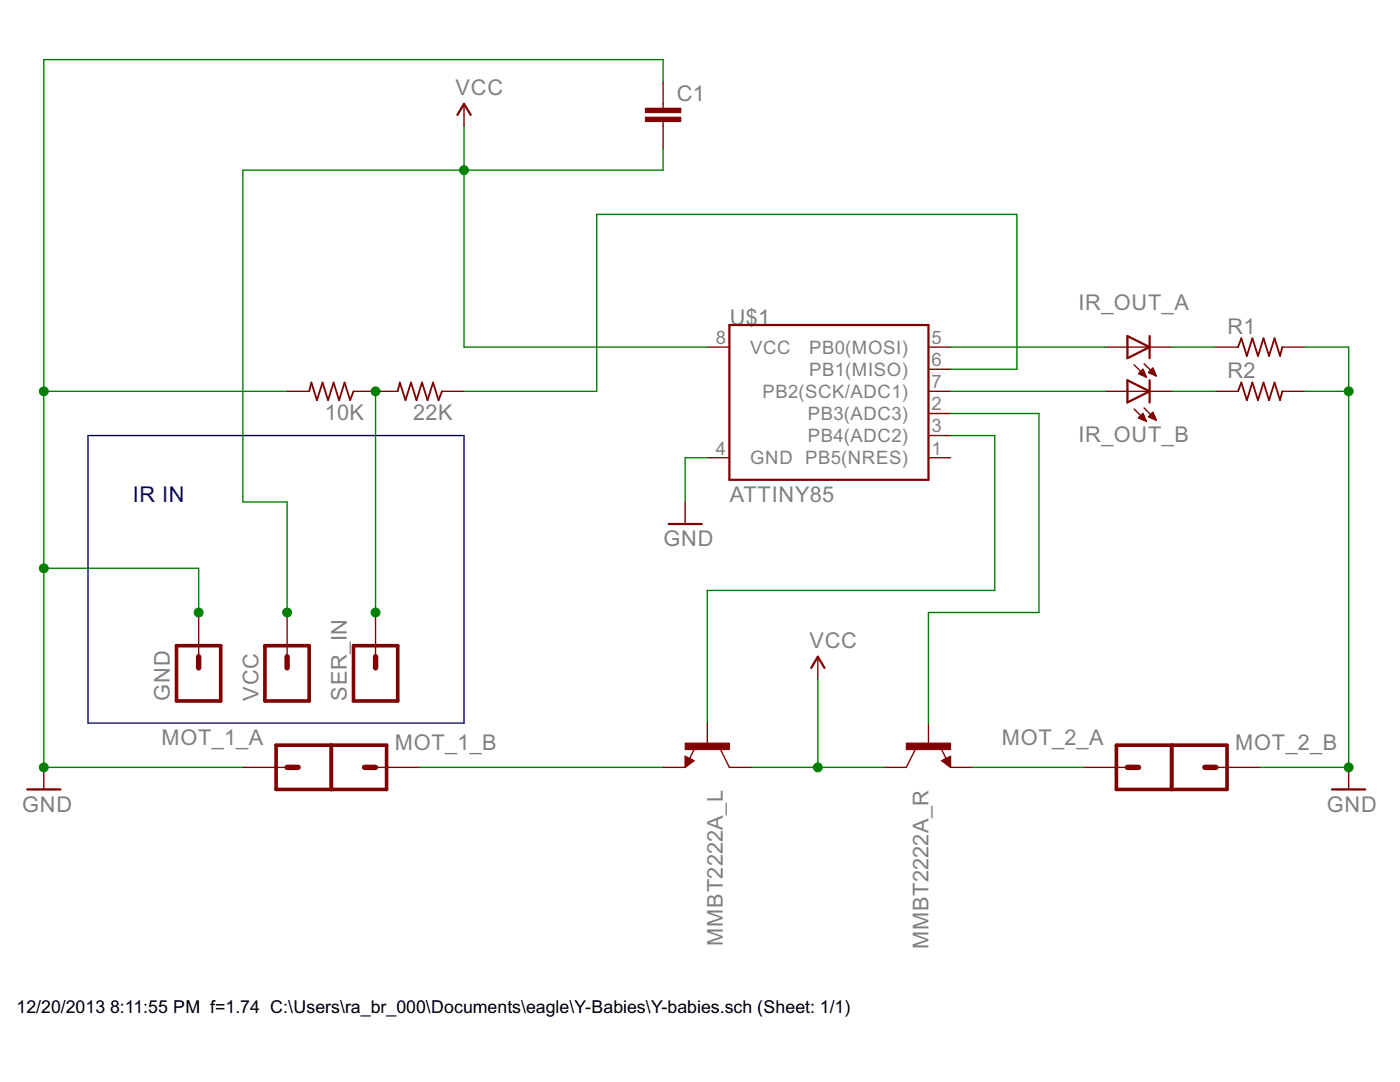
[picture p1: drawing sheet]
<svg xmlns="http://www.w3.org/2000/svg" width="279mm" height="216mm" viewBox="0 0 279 216" stroke-linecap="round" stroke-linejoin="round" font-family="sans-serif">
<path d="M91.3 22.9l1.3-2.2 1.3 2.2M145.6 64.9h39.7v30.8h-39.7zM225 75.9l4.4 2.2-4.4 2.2zM225 67.1l4.4 2.2-4.4 2.2zM229.4 67.1v4.4M229.4 75.9v4.4M133.4 104.6h6.7M161.9 133.3l1.3-2.3 1.3 2.3M5.4 157.5h6.7M137 151.4v1.3l1.1-.9-.9-.4v.6l.4-.2M189.5 151.4v1.3l-1.1-.9 .9-.4v.6l-.5-.2M265.8 157.5h6.7" fill="none" stroke="#800000" stroke-width=".44"/>
<g fill="none" stroke="#800000" stroke-width=".28">
<path d="M132.3 16.3v5.3M92.6 20.7v4.4M132.3 24.3v5.2M57.3 78.1h4.4M70.5 78.1h8.9M88.2 78.1h4.4M141.2 69.3h4.4M185.3 69.3h4.4M185.3 73.7h4.4M185.3 78.1h4.4M220.6 69.3h13.2M220.6 78.1h13.2"/>
<path d="M226.3 72.8l2.5 2.4M227.3 74.5h1.2M227.5 74.3h.9M227.7 74.8h.9M227.7 74.1h.6M228 73.8h.2M228.1 73.7l.7 1.5-1.6-.6zM228.2 75h.5M228.3 72.6l2.4 2.4M228.7 75.2h.1M229.2 74.3l.9-.9 .6 1.6zM229.3 74.3h1.1"/>
<path d="M229.5 74.1h.8M229.6 74.5h.9M229.7 73.8h.6M230 73.6h.1M230.2 74.8h.4M230.7 75h.1M242.7 69.3h4.4M242.7 78.1h4.4M255.9 69.3h4.4M255.9 78.1h4.4M141.2 91.3h4.4M185.3 91.3h4.4"/>
<path d="M185.3 82.5h4.4M185.3 86.9h4.4M226.3 81.6l2.5 2.5M227.2 83.4h1.3M227.5 83.1h.9M227.7 82.9h.6M227.7 83.6h.9M227.9 82.7h.3M228.1 82.5l.7 1.6-1.6-.7zM228.3 83.8h.4M228.3 81.4l2.4 2.4M229.2 83.2l.9-.9 .6 1.5z"/>
<path d="M229.2 83.1h1.3M229.5 82.9h.9M229.7 83.4h.8M229.7 82.7h.6M229.9 82.4h.2M230.2 83.6h.5M136.7 100.2v4.4M39.6 122.2v8.8M57.3 122.2v8.8M75 122.2v8.8M163.2 131v4.5M8.7 153.1v4.4"/>
<path d="M48.5 153.1h8.8M75 153.1h8.8M132.3 153.1h4.4M136.7 150.9l1.8 .9-1.8 1.3zM138.7 149.2l-1.1 2.2M141.2 144.3v4.4M143.8 149.6l1.8 3.5h4.4M182.6 149.6l-1.7 3.5h-4.4M185.3 144.3v4.4M187.8 149.2l1 2.2M187.9 151.8l1.8-.9v2.2zM189.7 153.1h4.4"/>
<path d="M216.2 153.1h8.8M242.7 153.1h8.8M269.2 153.1v4.4"/>
</g>
<g fill="#800000" stroke="#800000" stroke-width=".2">
<path d="M136.7 148.3h8.9v1.3h-8.9z"/>
<path d="M180.9 148.3h8.8v1.3h-8.8z"/>
<path d="M128.8 23.4h7.1v.9h-7.1z"/>
<path d="M128.8 21.6h7.1v.9h-7.1z"/>
</g>
<path d="M35.2 128.8h8.8v11.1h-8.8zM52.9 128.8h8.8v11.1h-8.8zM70.5 128.8h8.9v11.1h-8.9zM55.1 148.7h22.1v8.8h-22.1zM66.1 148.7v8.8M222.8 148.7h22.1v8.8h-22.1zM233.8 148.7v8.8" fill="none" stroke="#800000" stroke-width=".72"/>
<path d="M39.6 131v2.3M57.3 131v2.3M75 131v2.3M57.3 153.1h2.2M72.7 153.1h2.3M225 153.1h2.2M240.5 153.1h2.2" fill="none" stroke="#800000" stroke-width="1.1"/>
<path d="M61.7 78.1l.4-1.8 1.1 3.6 1.2-3.6 1.1 3.6 1.1-3.6 1.1 3.6 1.1-3.6 1.1 3.6 .6-1.8M79.4 78.1l.4-1.8 1.1 3.6 1.1-3.6 1.1 3.6 1.1-3.6 1.1 3.6 1.1-3.6 1.1 3.6 .7-1.8M247.1 78.1l.6-1.8 1.1 3.6 1.1-3.6 1.2 3.6 1.1-3.6 1.1 3.6 1.1-3.6 1.1 3.6 .4-1.8M247.1 69.3l.6-1.8 1.1 3.5 1.1-3.5 1.2 3.5 1.1-3.5 1.1 3.5 1.1-3.5 1.1 3.5 .4-1.7" fill="none" stroke="#800000" stroke-width=".36"/>
<path d="M17.6 86.9h75v57.4h-75z" fill="none" stroke="#000080" stroke-width=".28"/>
<g fill="none" stroke="#008000" stroke-width=".28">
<path d="M132.3 16.3v-4.4h-123.6v141.2h39.8M92.6 25.1v44.2h48.6M132.3 29.5v4.5h-83.8v66.2h8.8v22M8.7 78.1h48.6M75 78.1v44.1M189.7 69.3h30.9M189.7 73.7h13.2v-30.9h-83.8v35.3h-26.5M189.7 78.1h30.9M233.8 69.3h8.9M233.8 78.1h8.9M260.3 69.3h8.9v83.8h-17.7M260.3 78.1h8.9"/>
<path d="M141.2 91.3h-4.5v8.9M189.7 86.9h8.8v30.9h-57.3v26.5M189.7 82.5h17.6v39.7h-22v22.1M8.7 113.4h30.9v8.8M163.2 135.5v17.6M83.8 153.1h48.5M150 153.1h26.5M194.1 153.1h22.1"/>
</g>
<g fill="#008000" stroke="#008000" stroke-width=".2">
<circle cx="92.6" cy="34" r=".89"/>
<circle cx="57.3" cy="122.2" r=".89"/>
<circle cx="163.2" cy="153.1" r=".89"/>
<circle cx="8.7" cy="78.1" r=".89"/>
<circle cx="8.7" cy="113.4" r=".89"/>
<circle cx="39.6" cy="122.2" r=".89"/>
<circle cx="8.7" cy="153.1" r=".89"/>
<circle cx="269.2" cy="78.1" r=".89"/>
<circle cx="269.2" cy="153.1" r=".89"/>
<circle cx="75" cy="78.1" r=".89"/>
<circle cx="75" cy="122.2" r=".89"/>
</g>
<g font-size="4.8" fill="#808080">
<text x="90.9" y="19">VCC</text>
<text x="135.1" y="20.1">C1</text>
<text x="145.6" y="64.9">U$1</text>
<text x="215.2" y="61.8">IR_OUT_A</text>
<text x="244.9" y="66.7">R1</text>
<text x="244.9" y="75.5">R2</text>
<text x="64.8" y="83.8">10K</text>
<text x="82.5" y="83.8">22K</text>
<text x="215.2" y="88.2">IR_OUT_B</text>
<text x="145.6" y="100.2">ATTINY85</text>
<text x="132.4" y="109">GND</text>
<text x="161.5" y="129.3">VCC</text>
<text x="33.9" y="139.8" transform="rotate(-90 33.9 139.8)">GND</text>
<text x="51.6" y="139.8" transform="rotate(-90 51.6 139.8)">VCC</text>
<text x="69.2" y="139.8" transform="rotate(-90 69.2 139.8)">SER_IN</text>
<text x="32.2" y="148.7">MOT_1_A</text>
<text x="78.8" y="149.6">MOT_1_B</text>
<text x="199.9" y="148.7">MOT_2_A</text>
<text x="246.5" y="149.6">MOT_2_B</text>
<text x="4.4" y="161.9">GND</text>
<text x="264.8" y="161.9">GND</text>
<text x="144.2" y="188.7" transform="rotate(-90 144.2 188.7)">MMBT2222A_L</text>
<text x="185.3" y="189.4" transform="rotate(-90 185.3 189.4)">MMBT2222A_R</text>
</g>
<text font-size="4.8" fill="#000080" x="26.5" y="100.2">IR IN</text>
<g font-size="4.1" fill="#808080">
<text x="142.9" y="68.6">8</text>
<text x="149.7" y="70.6">VCC</text>
<text x="161.5" y="70.6">PB0(MOSI)</text>
<text x="185.9" y="68.6">5</text>
<text x="161.5" y="75">PB1(MISO)</text>
<text x="185.9" y="73.1">6</text>
<text x="185.9" y="77.5">7</text>
<text x="152.1" y="79.4">PB2(SCK/ADC1)</text>
<text x="161.2" y="83.8">PB3(ADC3)</text>
<text x="185.9" y="81.9">2</text>
<text x="161.2" y="88.2">PB4(ADC2)</text>
<text x="185.9" y="86.3">3</text>
<text x="142.9" y="90.7">4</text>
<text x="149.7" y="92.7">GND PB5(NRES)</text>
<text x="185.9" y="90.7">1</text>
</g>
<g font-size="4">
<text x="3.3" y="202.1">12/20/2013</text>
<text x="22" y="202.1">8:11:55 PM f=1.74 C:\Users\ra_br_000\Documents\eagle\Y-Babies\Y-babies.sch (Sheet: 1/1)</text>
</g>
</svg>
